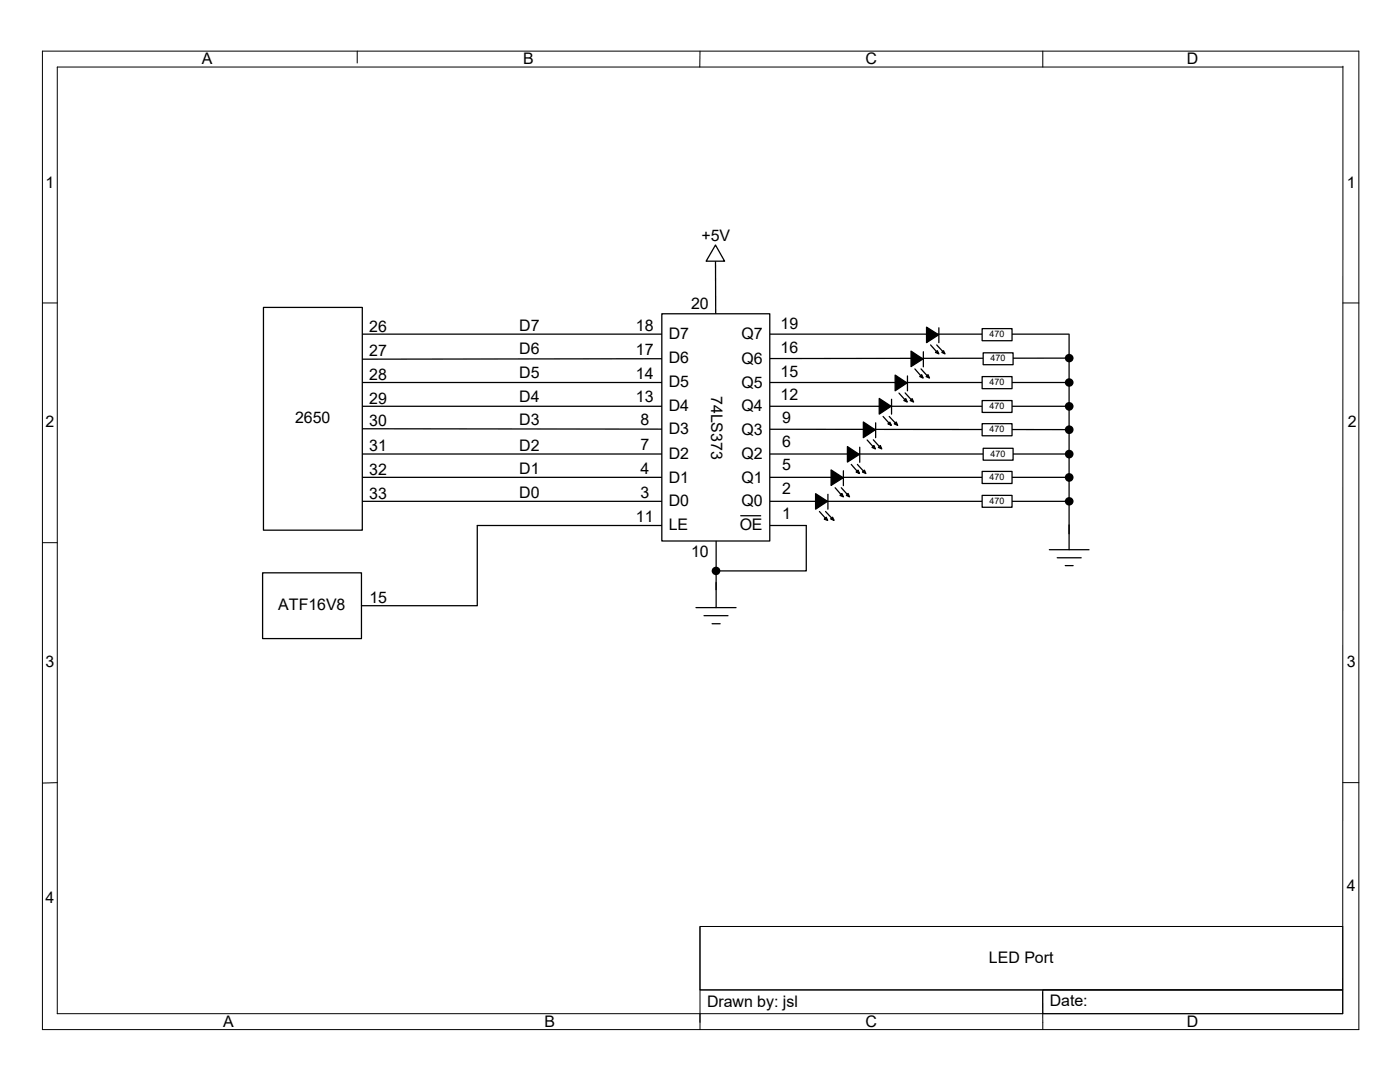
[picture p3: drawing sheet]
<svg xmlns="http://www.w3.org/2000/svg" width="279mm" height="216mm" viewBox="0 0 279 216" stroke-linecap="round" stroke-linejoin="round" font-family="sans-serif">
<path d="M72.3 66.7h141.1M72.3 76.3h141.1M213.4 71.5l-141.1 .2M71.9 90.6h141.5M72.3 95.2h141.1M72.3 81.1h141.1M72.3 85.6l141.1 .1M72.3 100h141.1M95.2 104.9h65.7" fill="none" stroke="#000" stroke-width=".25"/>
<g fill="#000">
<circle cx="213.4" cy="76.3" r=".86"/>
<circle cx="213.4" cy="71.5" r=".86"/>
<circle cx="213.4" cy="81.1" r=".86"/>
<circle cx="213.4" cy="90.6" r=".86"/>
<circle cx="213.4" cy="85.7" r=".87"/>
<circle cx="213.4" cy="95.3" r=".87"/>
<circle cx="213.4" cy="100" r=".86"/>
</g>
<g fill="none" stroke="#000" stroke-width=".2">
<path d="M8.5 10.2h262.7v195.2h-262.7zM71.3 10.2v2.4M139.7 10.2v3.2M208.1 10.2v3.2M268 13.2v189.1h-256.6v-188.9h256.6M8.5 60.5h2.9M268 60.5h3.2M8.5 108.3h2.9M11.4 156.2l-2.9 .1M268 156.2h3.2M139.7 184.9h128.3v12.6h-128.3zM139.7 197.5h128.3"/>
<path d="M208.1 197.9v7.5M208.1 197.5h59.9v4.8h-59.9zM268 184.9h-128.3v19.1M139.7 202.3v3.1"/>
</g>
<path d="M132.1 62.6h21.5v45.3h-21.5z" fill="#fff"/>
<g fill="none" stroke="#000" stroke-width=".25">
<path d="M132.1 62.6h21.5v45.3h-21.5zM175.5 79.5l2.3 1.6-2.3 1.5zM177.9 79.7v2.9M178.6 74.8l2.4 1.6-2.4 1.6zM179.4 78.4l1.2 1.3M180.4 79.9l.4-.4 .3 .7zM180.6 78.4l1.2 1.3M181.1 75v3M181.7 79.9l.3-.4 .3 .7zM181.8 70.1l2.4 1.5-2.4 1.6zM182.6 73.6l1.1 1.3M183.8 73.6l1.2 1.3"/>
<path d="M183.9 74.8l.3 .6-.6-.3zM184.3 70.2v3M184.9 65.3l2.4 1.5-2.4 1.6zM185.2 74.8l.3 .6-.7-.3zM185.7 68.8l1.2 1.3M186.7 70.3l.4-.3 .3 .6zM186.9 68.8l1.2 1.3M187.4 65.4v3M188.3 70l.3 .6-.6-.3zM162.8 98.5l2.3 1.5-2.3 1.6zM165.2 98.6v3M165.9 93.8l2.4 1.5-2.4 1.6z"/>
<path d="M166.7 97.3l1.1 1.3M167.9 97.3l1.2 1.3M168 98.5l.3 .6-.7-.3zM168.3 93.9v3M169.1 89.1l2.4 1.6-2.4 1.5zM169.2 98.5l.3 .6-.6-.3zM169.9 92.7l1.1 1.3M171.1 92.7l1.2 1.3M171.2 93.8l.3 .7-.6-.3zM171.6 89.2v3M172.3 84.2l2.4 1.6-2.4 1.5zM172.5 93.8l.3 .7-.7-.3z"/>
<path d="M173.1 87.8l1.1 1.3M174.3 87.8l1.2 1.3M174.4 88.9l.3 .7-.7-.3zM174.8 84.4v2.9M175.7 88.9l.3 .7-.7-.3zM176.2 83.1l1.2 1.3M177.2 84.6l.4-.4 .3 .7zM177.5 83.1l1.1 1.3M178.9 84.2l.3 .7-.7-.3zM147.8 102.9h4M160.9 104.9v9h-18M163.5 102.1l1.2 1.2"/>
<path d="M164.8 102.1l1.1 1.2M164.9 103.2l.3 .6-.7-.2zM165.8 103.5l.4-.3 .3 .6z"/>
</g>
<g fill="#000">
<path d="M178.6 74.8l2.4 1.6-2.4 1.6zM180.4 79.9l.4-.4 .3 .7zM181.7 79.9l.3-.4 .3 .7zM181.8 70.1l2.4 1.5-2.4 1.6zM183.9 74.8l.3 .6-.6-.3zM185.2 74.8l.3 .6-.7-.3zM184.9 65.3l2.4 1.5-2.4 1.6zM186.7 70.3l.4-.3 .3 .6zM188.3 70l.3 .6-.6-.3zM165.9 93.8l2.4 1.5-2.4 1.6zM168 98.5l.3 .6-.7-.3zM169.2 98.5l.3 .6-.6-.3z"/>
<path d="M169.1 89.1l2.4 1.6-2.4 1.5zM171.2 93.8l.3 .7-.6-.3zM172.5 93.8l.3 .7-.7-.3zM172.3 84.2l2.4 1.6-2.4 1.5zM174.4 88.9l.3 .7-.7-.3zM175.7 88.9l.3 .7-.7-.3zM175.5 79.5l2.3 1.6-2.3 1.5zM177.2 84.6l.4-.4 .3 .7zM178.9 84.2l.3 .7-.7-.3zM162.8 98.5l2.3 1.5-2.3 1.6zM164.9 103.2l.3 .6-.7-.2zM165.8 103.5l.4-.3 .3 .6z"/>
<circle cx="142.9" cy="113.9" r=".86"/>
</g>
<path d="M196 65.6h6v2.4h-6z" fill="#fff"/>
<path d="M196 65.6h6v2.4h-6z" fill="none" stroke="#000" stroke-width=".25"/>
<path d="M196 98.8h6v2.4h-6z" fill="#fff"/>
<path d="M196 98.8h6v2.4h-6z" fill="none" stroke="#000" stroke-width=".25"/>
<path d="M196 94.1h6v2.4h-6z" fill="#fff"/>
<path d="M196 94.1h6v2.4h-6z" fill="none" stroke="#000" stroke-width=".25"/>
<path d="M196.2 89.5h6v2.3h-6z" fill="#fff"/>
<path d="M196.2 89.5h6v2.3h-6z" fill="none" stroke="#000" stroke-width=".25"/>
<path d="M196 84.5h6v2.5h-6z" fill="#fff"/>
<path d="M196 84.5h6v2.5h-6z" fill="none" stroke="#000" stroke-width=".25"/>
<path d="M196 79.9h6v2.4h-6z" fill="#fff"/>
<path d="M196 79.9h6v2.4h-6z" fill="none" stroke="#000" stroke-width=".25"/>
<path d="M196 75.1h6v2.5h-6z" fill="#fff"/>
<path d="M196 75.1h6v2.5h-6z" fill="none" stroke="#000" stroke-width=".25"/>
<path d="M196.2 70.4h6v2.4h-6z" fill="#fff"/>
<path d="M142.8 51.1v11.4M196.2 70.4h6v2.4h-6zM213.4 66.8v42.9M209.4 109.7h7.9M211 111.3h4.8M212.6 112.9h1.6" fill="none" stroke="#000" stroke-width=".25"/>
<path d="M142.8 48.9l1.8 3.2h-3.7z" fill="#fff"/>
<path d="M142.8 48.9l1.8 3.2h-3.7zM142.9 108v13.2M138.9 121.2h8M140.5 122.9h4.8M142.1 124.5h1.6" fill="none" stroke="#000" stroke-width=".25"/>
<path d="M52.6 61.3h19.7v44.5h-19.7z" fill="#fff"/>
<path d="M52.6 61.3h19.7v44.5h-19.7z" fill="none" stroke="#000" stroke-width=".25"/>
<path d="M52.4 114.3h19.7v13.1h-19.7z" fill="#fff"/>
<path d="M52.4 114.3h19.7v13.1h-19.7zM95.2 104.9v16h-23.1" fill="none" stroke="#000" stroke-width=".25"/>
<g font-size="3.2">
<text x="40.3" y="12.7">A</text>
<text x="104.4" y="12.7">B</text>
<text x="172.7" y="12.7">C</text>
<text x="236.8" y="12.7">D</text>
<text x="9.1" y="37.5">1</text>
<text x="268.8" y="37.5">1</text>
<text x="140" y="48.1">+5V</text>
<text x="103.6" y="66">D7</text>
<text x="126.9" y="66">18</text>
<text x="137.9" y="61.7">20</text>
<text x="155.8" y="65.6">19</text>
<text x="73.7" y="66.2">26</text>
<text x="73.7" y="71.1">27</text>
<text x="103.6" y="70.7">D6</text>
<text x="126.9" y="70.9">17</text>
<text x="133.5" y="67.6">D7</text>
<text x="148" y="67.7">Q7</text>
<text x="155.8" y="70.4">16</text>
<text x="73.7" y="75.8">28</text>
<text x="103.6" y="75.5">D5</text>
<text x="126.9" y="75.6">14</text>
<text x="133.5" y="72.5">D6</text>
<text x="133.5" y="77.3">D5</text>
<text x="148" y="72.6">Q6</text>
<text x="148" y="77.3">Q5</text>
<text x="155.8" y="75.1">15</text>
<text x="73.7" y="80.5">29</text>
<text x="103.6" y="80.1">D4</text>
<text x="126.9" y="80.3">13</text>
<text x="133.5" y="82">D4</text>
<text x="141.9" y="79" transform="rotate(90 141.9 79)">74LS373</text>
<text x="148" y="82">Q4</text>
<text x="155.8" y="79.8">12</text>
<text x="9.1" y="85.3">2</text>
<text x="58.9" y="84.5">2650</text>
<text x="73.7" y="85">30</text>
<text x="103.6" y="84.9">D3</text>
<text x="103.6" y="90">D2</text>
<text x="127.8" y="84.9">8</text>
<text x="127.8" y="89.8">7</text>
<text x="133.5" y="86.6">D3</text>
<text x="148" y="86.8">Q3</text>
<text x="156.1" y="84.4">9</text>
<text x="156.1" y="89.2">6</text>
<text x="269" y="85.3">2</text>
<text x="73.7" y="90">31</text>
<text x="73.7" y="94.7">32</text>
<text x="103.6" y="94.5">D1</text>
<text x="127.8" y="94.5">4</text>
<text x="133.5" y="91.7">D2</text>
<text x="148" y="91.7">Q2</text>
<text x="156.1" y="93.8">5</text>
<text x="73.7" y="99.5">33</text>
<text x="103.6" y="99.3">D0</text>
<text x="127.8" y="99.3">3</text>
<text x="133.5" y="96.3">D1</text>
<text x="133.5" y="101">D0</text>
<text x="148" y="96.3">Q1</text>
<text x="148" y="101">Q0</text>
<text x="156.1" y="98.6">2</text>
<text x="126.9" y="104.1">11</text>
<text x="133.5" y="105.7">LE</text>
<text x="147.6" y="105.7">OE</text>
<text x="156.1" y="103.5">1</text>
<text x="137.9" y="111.2">10</text>
<text x="55.5" y="121.8">ATF16V8</text>
<text x="73.7" y="120.3">15</text>
<text x="9.1" y="133.2">3</text>
<text x="268.8" y="133.2">3</text>
<text x="268.8" y="177.8">4</text>
<text x="9.1" y="180.2">4</text>
<text x="197.4" y="192.1">LED Port</text>
<text x="141.1" y="200.9">Drawn by: jsl</text>
<text x="209.5" y="200.8">Date:</text>
<text x="44.5" y="204.9">A</text>
<text x="108.7" y="204.9">B</text>
<text x="172.7" y="204.9">C</text>
<text x="236.9" y="204.9">D</text>
</g>
<g font-size="1.8">
<text x="197.5" y="67.3">470</text>
<text x="197.5" y="76.9">470</text>
<text x="197.7" y="72.1">470</text>
<text x="197.5" y="81.6">470</text>
<text x="197.5" y="86.3">470</text>
<text x="197.5" y="95.8">470</text>
<text x="197.7" y="91.1">470</text>
<text x="197.5" y="100.5">470</text>
</g>
</svg>
